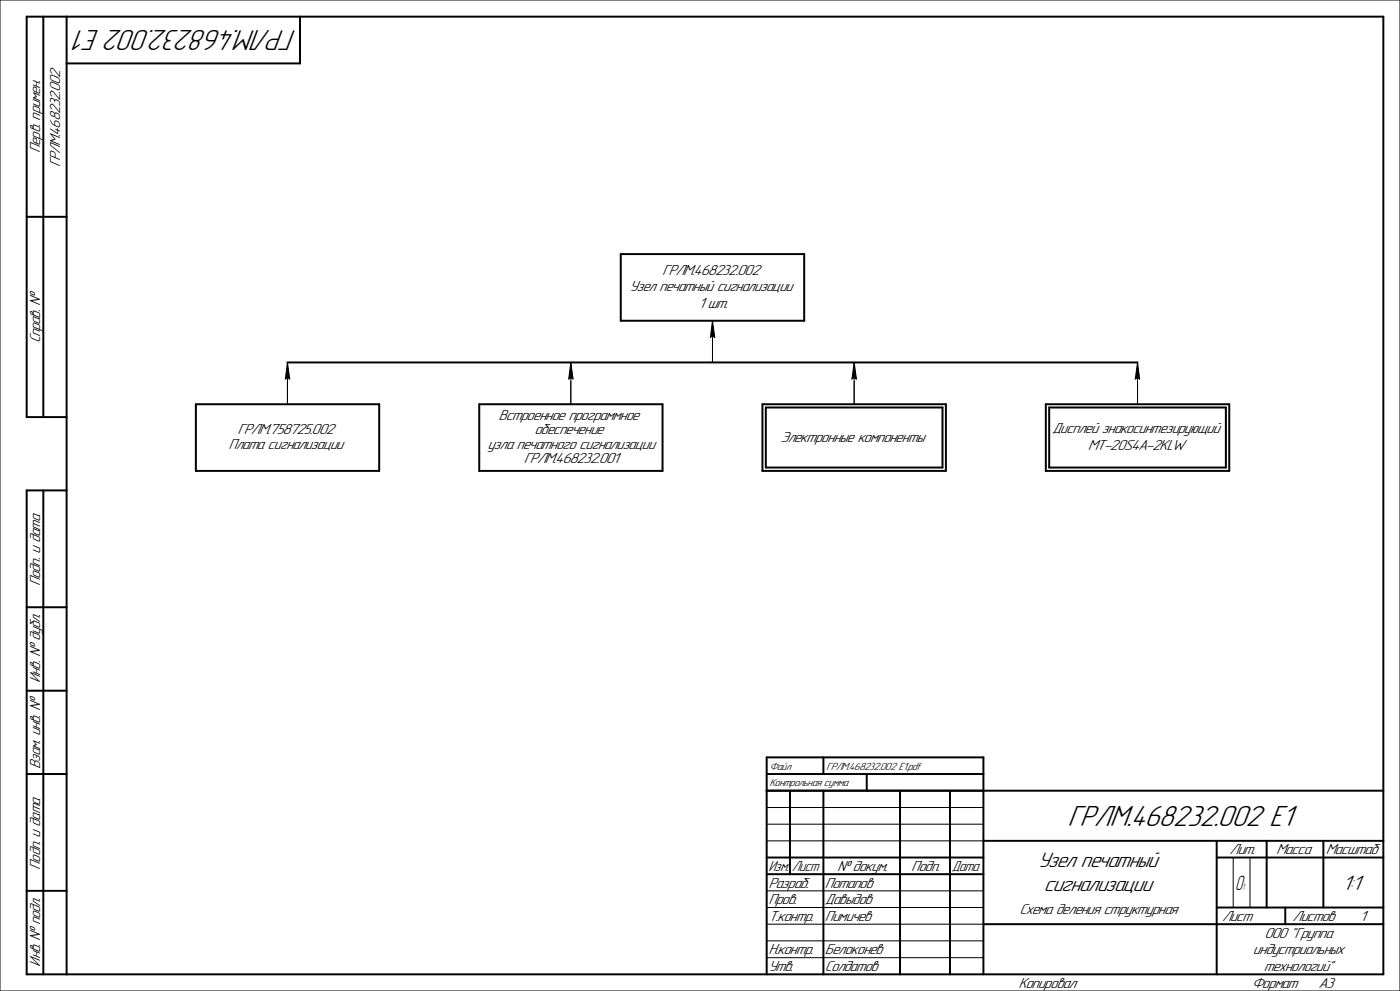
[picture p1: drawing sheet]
<svg xmlns="http://www.w3.org/2000/svg" width="420mm" height="297mm" viewBox="0 0 420 297" stroke-linecap="round" stroke-linejoin="round" font-family="sans-serif">
<path d="M213.7 96.1v12.5M86.2 108.6v12.6M171.2 108.6v12.6M256.2 108.6v12.6M341.2 108.6v12.6" fill="none" stroke="#000" stroke-width=".3"/>
<path d="M186.2 76.2h55.1v19.9h-55.1zM86.2 108.6h255M58.8 121.2h54.9v19.9h-54.9zM143.8 121.2h55v19.9h-55zM228.7 121.2h55.1v19.9h-55.1zM229.7 122.1h53v18h-53zM313.7 121.2h55.1v19.9h-55.1zM314.7 122.1h53v18h-53zM230 227h65v10h-65zM230 232h65M247 227v5M260 232v5" fill="none" stroke="#000" stroke-width=".59"/>
<path d="M255.1 108.7h2.4v5.4h-2.4z" fill="#fff"/>
<path d="M256.2 108.6l.7 5-.7-.4-.6 .4zM256.2 108.6v12.6" fill="none" stroke="#000" stroke-width=".3"/>
<path d="M255.6 109h.6v4.6h-.6zM256.2 108.7h.7v4.9h-.7z" fill="#000"/>
<g fill="#fff">
<path d="M234.2 129h44.1v4.3h-44.1z"/>
<path d="M170.1 108.7h2.4v5.4h-2.4z"/>
</g>
<path d="M171.2 108.6l.7 5-.7-.4-.6 .4zM171.2 108.6v12.6" fill="none" stroke="#000" stroke-width=".3"/>
<path d="M170.6 109h.6v4.6h-.6zM171.2 108.7h.7v4.9h-.7z" fill="#000"/>
<g fill="#fff">
<path d="M230.9 228.2h7.1v3.1h-7.1z"/>
<path d="M230.9 233.2h24.2v3.1h-24.2z"/>
<path d="M247.9 228.3h28.9v3h-28.9z"/>
<path d="M149.6 122.7h44.5v4.2h-44.5z"/>
<path d="M160.3 126.9h23v4.2h-23z"/>
<path d="M146.3 131.1h51.1v4.2h-51.1z"/>
<path d="M157.1 135.3h29.5v4.3h-29.5z"/>
<path d="M340.1 108.7h2.4v5.4h-2.4z"/>
</g>
<path d="M341.2 108.6l.7 5-.7-.4-.6 .4zM341.2 108.6v12.6" fill="none" stroke="#000" stroke-width=".3"/>
<path d="M340.6 109h.6v4.6h-.6zM341.2 108.7h.7v4.9h-.7z" fill="#000"/>
<g fill="#fff">
<path d="M315.6 126.5h51.2v4.3h-51.2z"/>
<path d="M326.4 131.5h29.7v4.3h-29.7z"/>
<path d="M85 108.7h2.5v5.4h-2.5z"/>
</g>
<path d="M86.2 108.6l.7 5-.7-.4-.6 .4zM86.2 108.6v12.6" fill="none" stroke="#000" stroke-width=".3"/>
<path d="M85.6 109h.6v4.6h-.6zM86.2 108.7h.7v4.9h-.7z" fill="#000"/>
<g fill="#fff">
<path d="M71.3 126.9h29.9v4.2h-29.9z"/>
<path d="M68.6 131.1h35.3v4.2h-35.3z"/>
<path d="M198.7 79h30.1v4.2h-30.1z"/>
<path d="M188.8 84h49.9v4.3h-49.9z"/>
<path d="M209.5 89h8.5v4.3h-8.5z"/>
<path d="M212.6 96.2h2.4v5.4h-2.4z"/>
</g>
<g fill="none" stroke="#000" stroke-width=".3">
<path d="M0 0h420v297h-420zM213.7 96.1l.7 5-.7-.5-.6 .5zM213.7 96.1v12.5M230 247h65M230 252h65M230 242h65M370 257v15M375 257v15M230 267h65M230 272h65M230 277h65M230 282h65"/>
<path d="M230 287h65"/>
</g>
<path d="M213.1 96.5h.6v4.6h-.6zM213.7 96.2h.7v4.9h-.7z" fill="#000"/>
<g fill="none" stroke="#000" stroke-width=".59">
<path d="M13 5v120M20 5v287M90 5v14h-70M8 65h12M20 125h-12v-120h407v287h-407v-145h12M13 147v145M8 182h12M8 207h12M8 232h12M237 237v25M247 237v55M270 237v55"/>
<path d="M285 237v55M295 237v55M415 237h-185v55M230 257h65M295 252h120M365 252v40M365 257h50M380 252v20M397 252v20M8 267h12M230 262h65M295 277h120"/>
<path d="M365 272h50M385.6 272v5"/>
</g>
<g font-size="9.3">
<text x="89" y="8.9" transform="rotate(-180 89 8.9)">ГРЛМ.468232.002 Е1</text>
<text x="320.2" y="247.6">ГРЛМ.468232.002 Е1</text>
</g>
<g font-size="6.7">
<text x="311.4" y="259.9">Узел печатный</text>
<text x="313.1" y="266.9">сигнализации</text>
<text x="402.6" y="266.7">1:1</text>
</g>
<text font-size="6.4" x="370.6" y="266.7">О</text>
<g font-size="4.7">
<text x="12.1" y="45.8" transform="rotate(-90 12.1 45.8)">Перв. примен.</text>
<text x="18" y="50.1" transform="rotate(-90 18 50.1)">ГРЛМ.468232.002</text>
<text x="198.7" y="82.3">ГРЛМ.468232.002</text>
<text x="188.8" y="87.3">Узел печатный сигнализации</text>
<text x="209.5" y="92.3">1 шт.</text>
<text x="12.1" y="102.9" transform="rotate(-90 12.1 102.9)">Справ. №</text>
<text x="71.3" y="130.2">ГРЛМ.758725.002</text>
<text x="149.6" y="126">Встроенное программное</text>
<text x="160.3" y="130.2">обеспечение</text>
<text x="315.6" y="129.8">Дисплей знакосинтезирующий</text>
<text x="68.6" y="134.4">Плата сигнализации</text>
<text x="146.3" y="134.4">узла печатного сигнализации</text>
<text x="234.2" y="132.3">Электронные компоненты</text>
<text x="326.4" y="134.8">MT-20S4A-2KLW</text>
<text x="157.1" y="138.7">ГРЛМ.468232.001</text>
<text x="12.1" y="175.6" transform="rotate(-90 12.1 175.6)">Подп. и дата</text>
<text x="12.1" y="204.7" transform="rotate(-90 12.1 204.7)">Инв. № дубл.</text>
<text x="12.1" y="230.4" transform="rotate(-90 12.1 230.4)">Взам. инв. №</text>
<text x="368.8" y="256.1">Лит.</text>
<text x="382.9" y="256.1">Масса</text>
<text x="397.8" y="256.1">Масштаб</text>
<text x="12.1" y="260.6" transform="rotate(-90 12.1 260.6)">Подп. и дата</text>
<text x="230.6" y="261.1">Изм. Лист</text>
<text x="251.1" y="261.1">№ докум.</text>
<text x="273.4" y="261.1">Подп.</text>
<text x="285.6" y="261.1">Дата</text>
<text x="230.5" y="266.1">Разраб.</text>
<text x="247.5" y="266.1">Потапов</text>
<text x="230.5" y="271.1">Пров.</text>
<text x="247.5" y="271.1">Давыдов</text>
<text x="305.8" y="273.9">Схема деления структурная</text>
<text x="230.5" y="276.1">Т.контр.</text>
<text x="247.5" y="276.1">Пимичев</text>
<text x="366.7" y="276.1">Лист</text>
<text x="379.3" y="281.2">ООО &quot;Группа</text>
<text x="387.7" y="276.1">Листов</text>
<text x="408" y="276.1">1</text>
<text x="230.5" y="286">Н.контр.</text>
<text x="247.5" y="286">Белоконев</text>
<text x="375.9" y="286">индустриальных</text>
<text x="12.1" y="289.7" transform="rotate(-90 12.1 289.7)">Инв. № подл.</text>
<text x="230.5" y="291">Утв.</text>
<text x="247.5" y="291">Солдатов</text>
<text x="379.1" y="291">технологий&quot;</text>
<text x="305.5" y="296">Копировал</text>
<text x="375.5" y="296">Формат</text>
<text x="395.5" y="296">A3</text>
</g>
<g font-size="3.4">
<text x="230.9" y="230.6">Файл</text>
<text x="247.9" y="230.6">ГРЛМ.468232.002 Е1.pdf</text>
<text x="230.9" y="235.6">Контрольная сумма</text>
</g>
<text font-size="2.9" x="372.7" y="266.8">1</text>
</svg>
